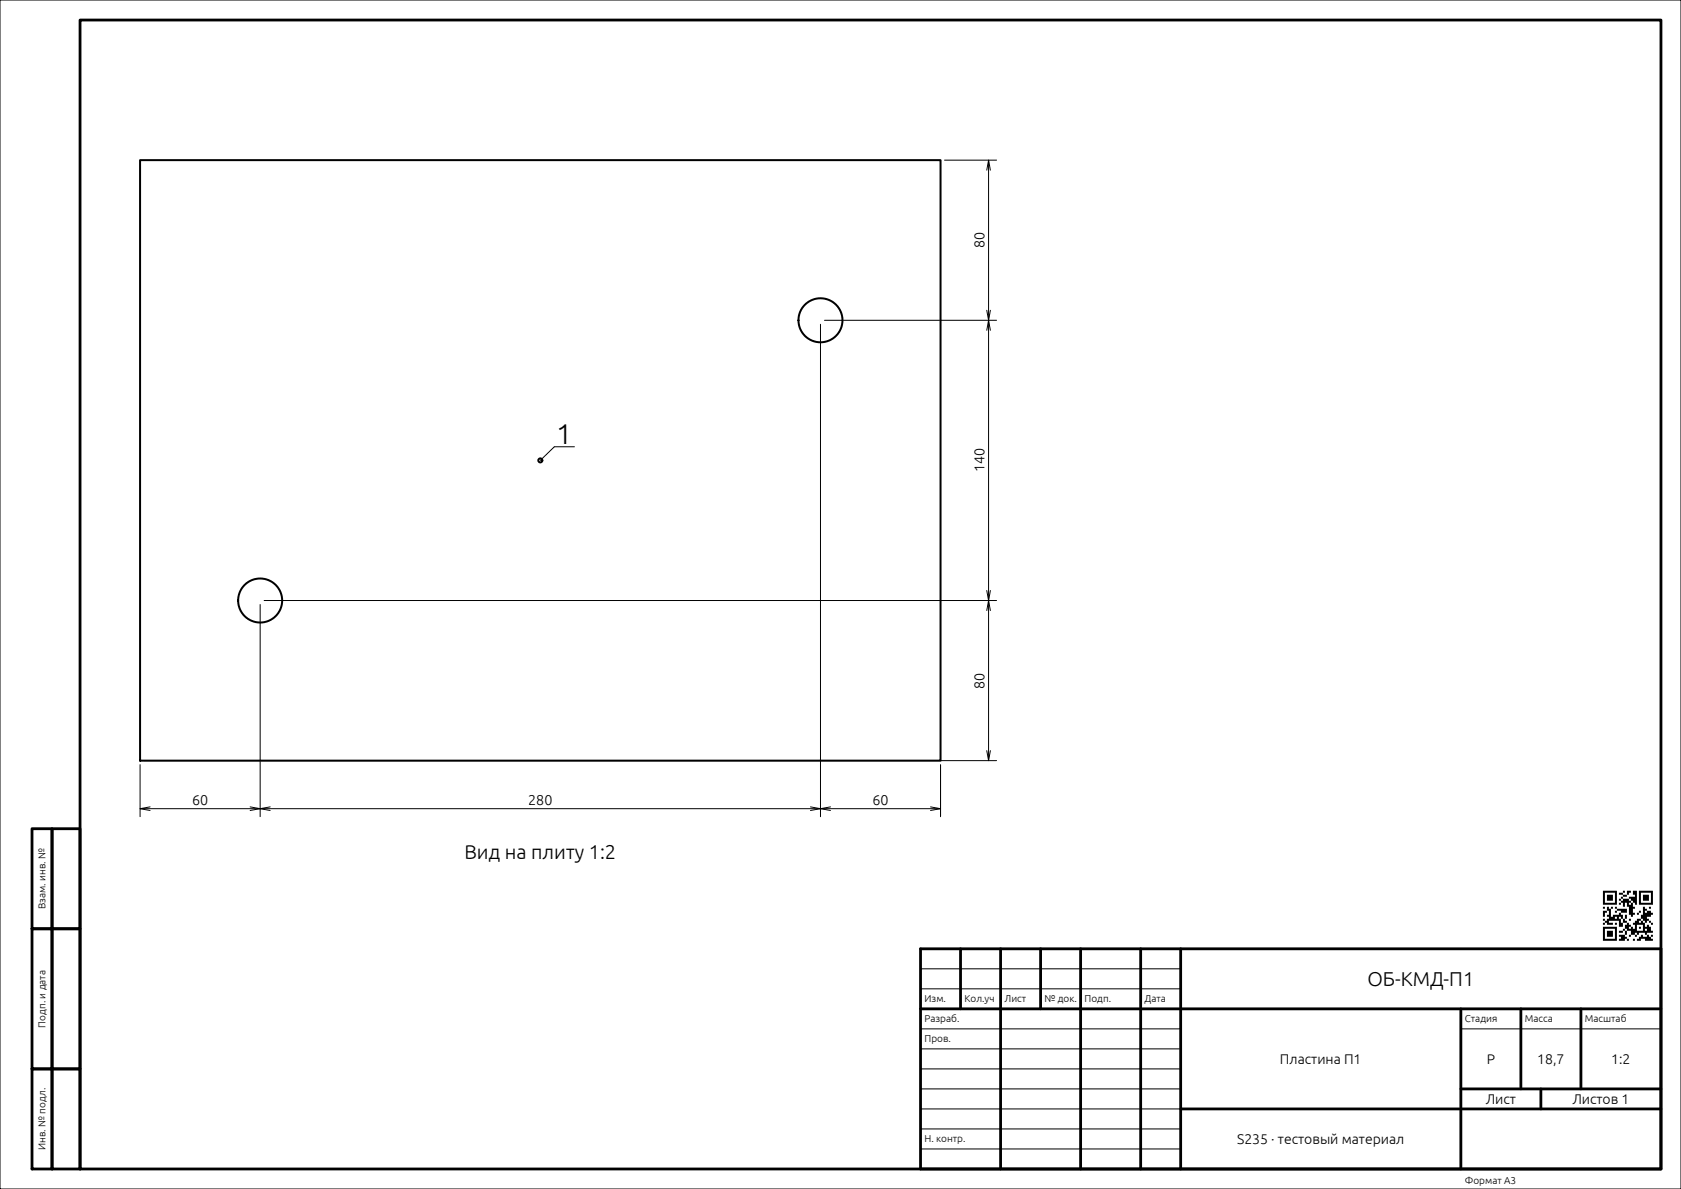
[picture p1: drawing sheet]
<svg xmlns="http://www.w3.org/2000/svg" width="420mm" height="297mm" viewBox="0 0 420 297" stroke-linecap="round" stroke-linejoin="round" font-family="sans-serif">
<g fill="none" stroke="#000" stroke-width=".25">
<path d="M0 0h420v297h-420zM236 40h13M246.5 42.5l.5-2.5 .4 2.5M247 40v150M246.5 77.5l.5 2.5 .4-2.5M205 81v123M206 80h43M246.5 82.5l.5-2.5 .4 2.5M143.5 111.6h-5l-3.5 3.4M65 151v53M66 150h183M246.5 152.5l.5-2.5 .4 2.5"/>
<path d="M246.5 147.5l.5 2.5 .4-2.5M35 191v13M36 190h213M235 191v13M246.5 187.5l.5 2.5 .4-2.5M35 202h200M37.5 201.6l-2.5 .4 2.5 .5M62.5 201.6l2.5 .4-2.5 .5M67.5 201.6l-2.5 .4 2.5 .5M202.5 201.6l2.5 .4-2.5 .5M207.5 201.6l-2.5 .4 2.5 .5M232.5 201.6l2.5 .4-2.5 .5"/>
<path d="M230 257h65M230 247h65M230 242h65M365 257h50M230 277h65M230 272h65M230 267h65M230 262h65M230 287h65M230 282h65"/>
</g>
<g fill="none" stroke="#000" stroke-width=".7">
<path d="M20 5h395v287h-395zM8 207h5v25h-5zM13 207h7v25h-7zM8 232h5v35h-5zM13 232h7v35h-7zM230 237h185v55h-185zM240 237v15M250 237v55M260 237v15M270 237v55M285 237v55M295 237v55"/>
<path d="M230 252h185M365 252v40M380 252v20M395 252v20M8 267h5v25h-5zM13 267h7v25h-7zM295 277h120M365 272h50M385 272v5"/>
</g>
<path d="M400.5 222.5v.5h.5v-.5zM401 222.5v.5h.5v-.5zM401.5 222.5v.5h.5v-.5zM402 222.5v.5h.5v-.5zM402.5 222.5v.5h.5v-.5zM403 222.5v.5h.5v-.5zM403.5 222.5v.5h.5v-.5zM405.5 222.5v.5h.5v-.5zM406.5 222.5v.5h.5v-.5zM407 222.5v.5h.5v-.5zM408 222.5v.5h.5v-.5zM408.5 222.5v.5h.5v-.5zM409.5 222.5v.5h.5v-.5zM410 222.5v.5h.5v-.5zM410.5 222.5v.5h.5v-.5zM411 222.5v.5h.5v-.5zM411.5 222.5v.5h.5v-.5zM412 222.5v.5h.5v-.5zM412.5 222.5v.5h.5v-.5zM400.5 223v.5h.5v-.5zM403.5 223v.5h.5v-.5zM404.5 223v.5h.5v-.5zM405 223v.5h.5v-.5zM406.5 223v.5h.5v-.5zM408 223v.5h.5v-.5zM408.5 223v.5h.5v-.5zM409.5 223v.5h.5v-.5zM412.5 223v.5h.5v-.5zM400.5 223.5v.5h.5v-.5zM401.5 223.5v.5h.5v-.5zM402 223.5v.5h.5v-.5zM402.5 223.5v.5h.5v-.5zM403.5 223.5v.5h.5v-.5zM405.5 223.5v.5h.5v-.5zM406 223.5v.5h.5v-.5zM408.5 223.5v.5h.5v-.5zM409.5 223.5v.5h.5v-.5zM410.5 223.5v.5h.5v-.5zM411 223.5v.5h.5v-.5zM411.5 223.5v.5h.5v-.5zM412.5 223.5v.5h.5v-.5zM400.5 224v.5h.5v-.5zM401.5 224v.5h.5v-.5zM402 224v.5h.5v-.5zM402.5 224v.5h.5v-.5zM403.5 224v.5h.5v-.5zM405 224v.5h.5v-.5zM407 224v.5h.5v-.5zM407.5 224v.5h.5v-.5zM408 224v.5h.5v-.5zM408.5 224v.5h.5v-.5zM409.5 224v.5h.5v-.5zM410.5 224v.5h.5v-.5zM411 224v.5h.5v-.5zM411.5 224v.5h.5v-.5zM412.5 224v.5h.5v-.5zM400.5 224.5v.5h.5v-.5zM401.5 224.5v.5h.5v-.5zM402 224.5v.5h.5v-.5zM402.5 224.5v.5h.5v-.5zM403.5 224.5v.5h.5v-.5zM404.5 224.5v.5h.5v-.5zM405.5 224.5v.5h.5v-.5zM406 224.5v.5h.5v-.5zM406.5 224.5v.5h.5v-.5zM407.5 224.5v.5h.5v-.5zM408 224.5v.5h.5v-.5zM408.5 224.5v.5h.5v-.5zM409.5 224.5v.5h.5v-.5zM410.5 224.5v.5h.5v-.5zM411 224.5v.5h.5v-.5zM411.5 224.5v.5h.5v-.5zM412.5 224.5v.5h.5v-.5zM400.5 225v.5h.5v-.5zM403.5 225v.5h.5v-.5zM405 225v.5h.5v-.5zM405.5 225v.5h.5v-.5zM406 225v.5h.5v-.5zM406.5 225v.5h.5v-.5zM407 225v.5h.5v-.5zM408 225v.5h.5v-.5zM408.5 225v.5h.5v-.5zM409.5 225v.5h.5v-.5zM412.5 225v.5h.5v-.5zM400.5 225.5v.5h.5v-.5zM401 225.5v.5h.5v-.5zM401.5 225.5v.5h.5v-.5zM402 225.5v.5h.5v-.5zM402.5 225.5v.5h.5v-.5zM403 225.5v.5h.5v-.5zM403.5 225.5v.5h.5v-.5zM404.5 225.5v.5h.5v-.5zM405.5 225.5v.5h.5v-.5zM406.5 225.5v.5h.5v-.5zM407.5 225.5v.5h.5v-.5zM408.5 225.5v.5h.5v-.5zM409.5 225.5v.5h.5v-.5zM410 225.5v.5h.5v-.5zM410.5 225.5v.5h.5v-.5zM411 225.5v.5h.5v-.5zM411.5 225.5v.5h.5v-.5zM412 225.5v.5h.5v-.5zM412.5 225.5v.5h.5v-.5zM405.5 226v.5h.5v-.5zM406.5 226v.5h.5v-.5zM407 226v.5h.5v-.5zM407.5 226v.5h.5v-.5zM400.5 226.5v.5h.5v-.5zM401.5 226.5v.5h.5v-.5zM402.5 226.5v.5h.5v-.5zM403.5 226.5v.5h.5v-.5zM407 226.5v.5h.5v-.5zM407.5 226.5v.5h.5v-.5zM408 226.5v.5h.5v-.5zM410.5 226.5v.5h.5v-.5zM412 226.5v.5h.5v-.5zM401.5 227v.5h.5v-.5zM402 227v.5h.5v-.5zM404 227v.5h.5v-.5zM404.5 227v.5h.5v-.5zM405 227v.5h.5v-.5zM405.5 227v.5h.5v-.5zM406 227v.5h.5v-.5zM407 227v.5h.5v-.5zM407.5 227v.5h.5v-.5zM410.5 227v.5h.5v-.5zM411 227v.5h.5v-.5zM400.5 227.5v.5h.5v-.5zM401 227.5v.5h.5v-.5zM402 227.5v.5h.5v-.5zM403.5 227.5v.5h.5v-.5zM405 227.5v.5h.5v-.5zM405.5 227.5v.5h.5v-.5zM406 227.5v.5h.5v-.5zM407 227.5v.5h.5v-.5zM407.5 227.5v.5h.5v-.5zM409.5 227.5v.5h.5v-.5zM410.5 227.5v.5h.5v-.5zM411.5 227.5v.5h.5v-.5zM412 227.5v.5h.5v-.5zM400.5 228v.5h.5v-.5zM402 228v.5h.5v-.5zM404.5 228v.5h.5v-.5zM407 228v.5h.5v-.5zM407.5 228v.5h.5v-.5zM408 228v.5h.5v-.5zM409 228v.5h.5v-.5zM410.5 228v.5h.5v-.5zM411 228v.5h.5v-.5zM411.5 228v.5h.5v-.5zM412 228v.5h.5v-.5zM412.5 228v.5h.5v-.5zM400.5 228.5v.5h.5v-.5zM401.5 228.5v.5h.5v-.5zM402 228.5v.5h.5v-.5zM403 228.5v.5h.5v-.5zM403.5 228.5v.5h.5v-.5zM404 228.5v.5h.5v-.5zM404.5 228.5v.5h.5v-.5zM405 228.5v.5h.5v-.5zM406 228.5v.5h.5v-.5zM407.5 228.5v.5h.5v-.5zM410 228.5v.5h.5v-.5zM410.5 228.5v.5h.5v-.5zM411 228.5v.5h.5v-.5zM411.5 228.5v.5h.5v-.5zM412 228.5v.5h.5v-.5zM402 229v.5h.5v-.5zM402.5 229v.5h.5v-.5zM403 229v.5h.5v-.5zM404 229v.5h.5v-.5zM405 229v.5h.5v-.5zM406 229v.5h.5v-.5zM410 229v.5h.5v-.5zM410.5 229v.5h.5v-.5zM411 229v.5h.5v-.5zM400.5 229.5v.5h.5v-.5zM401.5 229.5v.5h.5v-.5zM402 229.5v.5h.5v-.5zM402.5 229.5v.5h.5v-.5zM403 229.5v.5h.5v-.5zM403.5 229.5v.5h.5v-.5zM404 229.5v.5h.5v-.5zM404.5 229.5v.5h.5v-.5zM405.5 229.5v.5h.5v-.5zM407 229.5v.5h.5v-.5zM409 229.5v.5h.5v-.5zM409.5 229.5v.5h.5v-.5zM410.5 229.5v.5h.5v-.5zM411 229.5v.5h.5v-.5zM411.5 229.5v.5h.5v-.5zM401 230v.5h.5v-.5zM401.5 230v.5h.5v-.5zM404.5 230v.5h.5v-.5zM405.5 230v.5h.5v-.5zM406 230v.5h.5v-.5zM408.5 230v.5h.5v-.5zM409 230v.5h.5v-.5zM410 230v.5h.5v-.5zM411 230v.5h.5v-.5zM412 230v.5h.5v-.5zM400.5 230.5v.5h.5v-.5zM401.5 230.5v.5h.5v-.5zM402 230.5v.5h.5v-.5zM402.5 230.5v.5h.5v-.5zM403.5 230.5v.5h.5v-.5zM404.5 230.5v.5h.5v-.5zM405 230.5v.5h.5v-.5zM406.5 230.5v.5h.5v-.5zM408 230.5v.5h.5v-.5zM408.5 230.5v.5h.5v-.5zM409 230.5v.5h.5v-.5zM409.5 230.5v.5h.5v-.5zM410 230.5v.5h.5v-.5zM410.5 230.5v.5h.5v-.5zM412.5 230.5v.5h.5v-.5zM404.5 231v.5h.5v-.5zM405 231v.5h.5v-.5zM406 231v.5h.5v-.5zM406.5 231v.5h.5v-.5zM407 231v.5h.5v-.5zM408.5 231v.5h.5v-.5zM410.5 231v.5h.5v-.5zM411.5 231v.5h.5v-.5zM400.5 231.5v.5h.5v-.5zM401 231.5v.5h.5v-.5zM401.5 231.5v.5h.5v-.5zM402 231.5v.5h.5v-.5zM402.5 231.5v.5h.5v-.5zM403 231.5v.5h.5v-.5zM403.5 231.5v.5h.5v-.5zM406 231.5v.5h.5v-.5zM406.5 231.5v.5h.5v-.5zM407.5 231.5v.5h.5v-.5zM408.5 231.5v.5h.5v-.5zM409.5 231.5v.5h.5v-.5zM410.5 231.5v.5h.5v-.5zM411 231.5v.5h.5v-.5zM411.5 231.5v.5h.5v-.5zM412 231.5v.5h.5v-.5zM400.5 232v.5h.5v-.5zM403.5 232v.5h.5v-.5zM405.5 232v.5h.5v-.5zM406.5 232v.5h.5v-.5zM407 232v.5h.5v-.5zM407.5 232v.5h.5v-.5zM408 232v.5h.5v-.5zM408.5 232v.5h.5v-.5zM410.5 232v.5h.5v-.5zM411.5 232v.5h.5v-.5zM412 232v.5h.5v-.5zM400.5 232.5v.5h.5v-.5zM401.5 232.5v.5h.5v-.5zM402 232.5v.5h.5v-.5zM402.5 232.5v.5h.5v-.5zM403.5 232.5v.5h.5v-.5zM404.5 232.5v.5h.5v-.5zM405 232.5v.5h.5v-.5zM406 232.5v.5h.5v-.5zM407.5 232.5v.5h.5v-.5zM408 232.5v.5h.5v-.5zM408.5 232.5v.5h.5v-.5zM409 232.5v.5h.5v-.5zM409.5 232.5v.5h.5v-.5zM410 232.5v.5h.5v-.5zM410.5 232.5v.5h.5v-.5zM411 232.5v.5h.5v-.5zM411.5 232.5v.5h.5v-.5zM412 232.5v.5h.5v-.5zM412.5 232.5v.5h.5v-.5zM400.5 233v.5h.5v-.5zM401.5 233v.5h.5v-.5zM402 233v.5h.5v-.5zM402.5 233v.5h.5v-.5zM403.5 233v.5h.5v-.5zM406 233v.5h.5v-.5zM407.5 233v.5h.5v-.5zM408 233v.5h.5v-.5zM409 233v.5h.5v-.5zM411 233v.5h.5v-.5zM400.5 233.5v.5h.5v-.5zM401.5 233.5v.5h.5v-.5zM402 233.5v.5h.5v-.5zM402.5 233.5v.5h.5v-.5zM403.5 233.5v.5h.5v-.5zM404.5 233.5v.5h.5v-.5zM405 233.5v.5h.5v-.5zM405.5 233.5v.5h.5v-.5zM407 233.5v.5h.5v-.5zM408.5 233.5v.5h.5v-.5zM410 233.5v.5h.5v-.5zM411.5 233.5v.5h.5v-.5zM412.5 233.5v.5h.5v-.5zM400.5 234v.5h.5v-.5zM403.5 234v.5h.5v-.5zM405 234v.5h.5v-.5zM405.5 234v.5h.5v-.5zM406 234v.5h.5v-.5zM409.5 234v.5h.5v-.5zM410 234v.5h.5v-.5zM410.5 234v.5h.5v-.5zM411 234v.5h.5v-.5zM411.5 234v.5h.5v-.5zM412 234v.5h.5v-.5zM400.5 234.5v.5h.5v-.5zM401 234.5v.5h.5v-.5zM401.5 234.5v.5h.5v-.5zM402 234.5v.5h.5v-.5zM402.5 234.5v.5h.5v-.5zM403 234.5v.5h.5v-.5zM403.5 234.5v.5h.5v-.5zM404.5 234.5v.5h.5v-.5zM405 234.5v.5h.5v-.5zM405.5 234.5v.5h.5v-.5zM406.5 234.5v.5h.5v-.5zM408 234.5v.5h.5v-.5zM409 234.5v.5h.5v-.5zM409.5 234.5v.5h.5v-.5zM411 234.5v.5h.5v-.5zM411.5 234.5v.5h.5v-.5zM412 234.5v.5h.5v-.5zM412.5 234.5v.5h.5v-.5z" fill="#000"/>
<g fill="none" stroke="#000" stroke-width=".5">
<path d="M35 40h200v150h-200z"/>
<circle cx="205" cy="80" r="5.5"/>
<circle cx="135" cy="115" r=".5"/>
<circle cx="65" cy="150" r="5.5"/>
</g>
<text font-size="7.1" x="139" y="111">1</text>
<g font-size="5">
<text x="116" y="214.6">Вид на плиту 1:2</text>
<text x="341.6" y="246.3">ОБ-КМД-П1</text>
</g>
<g font-size="3.6">
<text x="246" y="62" transform="rotate(-90 246 62)">80</text>
<text x="246" y="118" transform="rotate(-90 246 118)">140</text>
<text x="246" y="172" transform="rotate(-90 246 172)">80</text>
<text x="48" y="201">60</text>
<text x="132" y="201">280</text>
<text x="218" y="201">60</text>
</g>
<g font-size="3.5">
<text x="319.8" y="265.7">Пластина П1</text>
<text x="371.5" y="265.7">Р</text>
<text x="384.1" y="265.7">18,7</text>
<text x="402.6" y="265.7">1:2</text>
<text x="371.2" y="275.7">Лист</text>
<text x="392.9" y="275.7">Листов 1</text>
<text x="309.1" y="285.7">S235 · тестовый материал</text>
</g>
<g font-size="2.5">
<text x="11.4" y="227.1" transform="rotate(-90 11.4 227.1)">Взам. инв. №</text>
<text x="231" y="250.4">Изм.</text>
<text x="241" y="250.4">Кол.уч</text>
<text x="251" y="250.4">Лист</text>
<text x="261" y="250.4">№ док.</text>
<text x="271" y="250.4">Подп.</text>
<text x="286" y="250.4">Дата</text>
<text x="11.4" y="256.7" transform="rotate(-90 11.4 256.7)">Подп. и дата</text>
<text x="231" y="255.4">Разраб.</text>
<text x="366" y="255.4">Стадия</text>
<text x="381" y="255.4">Масса</text>
<text x="396" y="255.4">Масштаб</text>
<text x="231" y="260.4">Пров.</text>
<text x="11.4" y="287.2" transform="rotate(-90 11.4 287.2)">Инв. № подл.</text>
<text x="231" y="285.4">Н. контр.</text>
<text x="366" y="295.8">Формат A3</text>
</g>
</svg>
